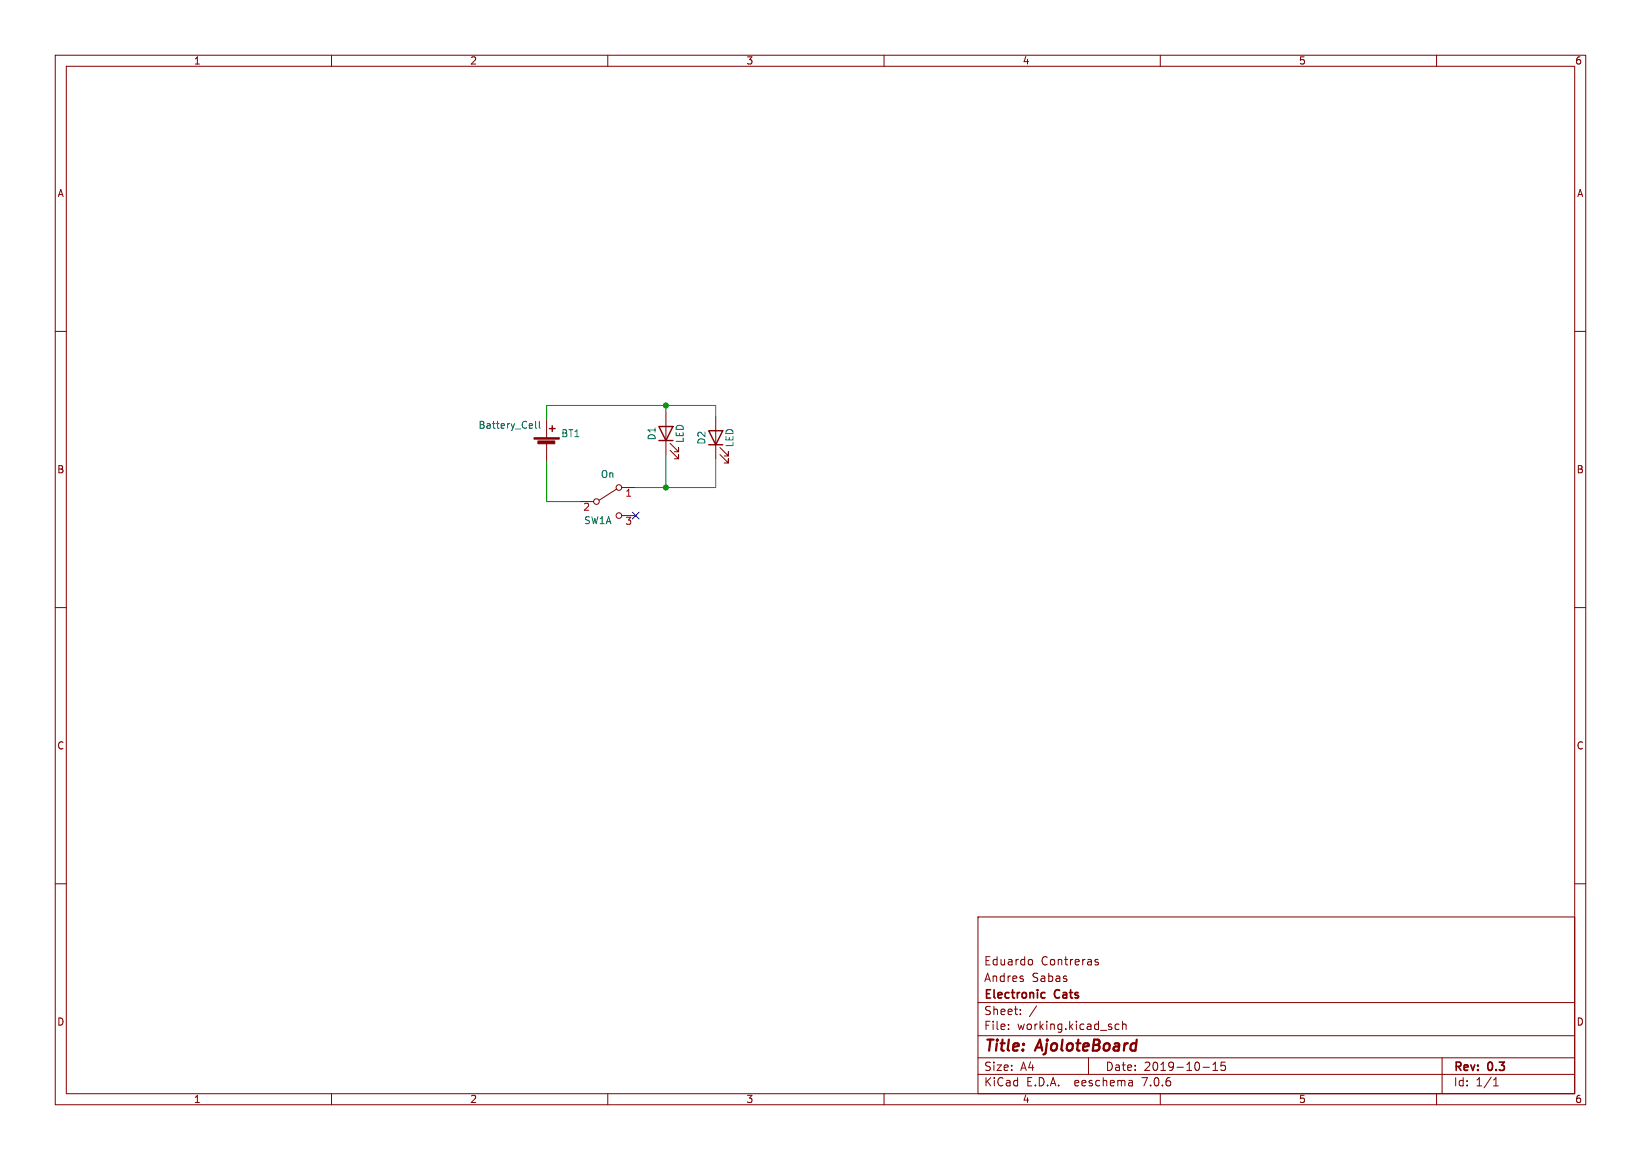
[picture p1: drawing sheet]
<svg xmlns="http://www.w3.org/2000/svg" width="297mm" height="210mm" viewBox="0 0 297 210" stroke-linecap="round" stroke-linejoin="round" font-family="sans-serif">
<g fill="none" stroke="#840000" stroke-width=".18">
<path d="M10 10h277v190h-277zM12 12h273v186h-273zM60 10v2M110 10v2M160 10v2M210 10v2M260 10v2M10 60h2M285 60h2M98.9 75.9v3.3M120.5 74.7v7.6M129.5 75.4v7.7"/>
<path d="M98.9 80.3v3.3M104.9 90.8h2.5M111.6 88.5l-3.1 2.1M112.5 88.3h2.6M112.5 93.3h2.6M121.3 81.5l1.5 1.6v-.8v.8h-.8M121.3 80.3l1.5 1.5v-.8v.8h-.8M130.3 82.3l1.5 1.5v-.7v.7h-.7M130.3 81l1.5 1.6v-.8v.8h-.7M10 110h2M285 110h2M10 160h2"/>
<path d="M285 160h2M177 166h108v32h-108zM186.4 173.7l.3 .1 .2 .2-.1 .6-.4 .1M198.2 174l.6 .4-.2 .3-.4-.1M198.7 173.8l-.3-.1-.2 .2M60 198v2M110 198v2M160 198v2M177 194.5h108M177 191.5h108M177 187.5h108M177 181.5h108"/>
<path d="M182.5 186.3v.1M182.5 185.5v.1M184.7 183.6v.1M184.7 182.8v.1M187.6 182.1l-1.3 2M197 191.5v3M202.5 185.5l-.4-.1-.3 .3v.4l.2 .2h.5M203.2 185.5l.2-.1 .3 .1 .1 .9M203.2 184.9v1.5M204.9 195.7l.1 .9M205 196.5l-.2 .1M205 196h-.2"/>
<path d="M210 198v2M217.7 193.2h1.2M219.5 193.8h.9M219.5 192.7l.5-.4v1.5M221.7 192.3h-.7v.7l.2-.1h.5l.1 .3-.1 .5-.2 .1-.5-.1M260 198v2M261 191.5v6.5M270.3 196.6h.9M270.3 195.5l.4-.4v1.5"/>
<circle cx="108" cy="90.8" r=".51"/>
<circle cx="112" cy="88.3" r=".51"/>
<circle cx="112" cy="93.3" r=".51"/>
</g>
<path d="M188.7 179.7l.4 .1M189.1 180.6l-.4 .1" fill="none" stroke="#840000" stroke-width=".3"/>
<path d="M99.4 77.6h1.1M99.9 77.1v1M119.3 77.2h2.5l-1.3 2.6zM119.3 79.8h2.5M128.3 78h2.5l-1.3 2.5zM128.3 80.5h2.5" fill="none" stroke="#840000" stroke-width=".25"/>
<g fill="#840000" stroke="#840000" stroke-width=".18">
<path d="M96.6 79.2h4.6v.3h-4.6z"/>
<path d="M97.4 79.8h3v.5h-3z"/>
</g>
<path d="M96.9 76.3v1.1l.2 .1M97.6 76.3v1.1l.2 .1" fill="none" stroke="#006464" stroke-width=".18"/>
<path d="M120.5 73.4v1.3M129.5 75.4v-2h-30.6v2.5M98.9 83.6v7.2h6M120.5 82.3v6M129.5 83.1v5.2h-14.4" fill="none" stroke="#009600" stroke-width=".18"/>
<path d="M114.5 92.7l1.2 1.3M115.7 92.7l-1.2 1.3" fill="none" stroke="#000084" stroke-width=".18"/>
<g fill="#009600" stroke="#009600" stroke-width=".18">
<circle cx="120.5" cy="88.3" r=".46"/>
<circle cx="120.5" cy="73.4" r=".46"/>
</g>
<g font-size="2.8" fill="#840000">
<text x="178" y="190.9">Title:</text>
<text x="187.7" y="190.9">AjoloteBoard</text>
</g>
<g font-size="2.1" fill="#840000">
<text x="178" y="178">Andres</text>
<text x="178" y="175">Eduardo</text>
<text x="186.7" y="178">Sabas</text>
<text x="188.4" y="175">Contreras</text>
<text x="178" y="184">Sheet:</text>
<text x="178" y="181.2">Electronic</text>
<text x="191" y="181.2">Cats</text>
<text x="178" y="186.7">File:</text>
<text x="184.1" y="186.7">working.kicad_sch</text>
<text x="178" y="196.9">KiCad</text>
<text x="178" y="194.1">Size:</text>
<text x="184.7" y="194.1">A4</text>
<text x="185.7" y="196.9">E.D.A.</text>
<text x="194.6" y="196.9">eeschema</text>
<text x="200" y="194.1">Date:</text>
<text x="207" y="196.9">7.0.6</text>
<text x="207" y="194.1">2019-10-15</text>
<text x="263" y="194.3">Rev:</text>
<text x="263" y="196.9">Id:</text>
<text x="267.1" y="196.9">1/1</text>
<text x="269.4" y="194.3">0.3</text>
</g>
<g font-size="1.8" fill="#840000">
<text x="35" y="11.9">1</text>
<text x="85" y="11.9">2</text>
<text x="135" y="11.9">3</text>
<text x="185" y="11.9">4</text>
<text x="235" y="11.9">5</text>
<text x="285" y="11.9">6</text>
<text x="10.3" y="35.9">A</text>
<text x="285.3" y="35.9">A</text>
<text x="10.3" y="85.9">B</text>
<text x="285.3" y="85.9">B</text>
<text x="10.3" y="135.9">C</text>
<text x="285.3" y="135.9">C</text>
<text x="10.3" y="185.9">D</text>
<text x="285.3" y="185.9">D</text>
<text x="35" y="199.9">1</text>
<text x="85" y="199.9">2</text>
<text x="135" y="199.9">3</text>
<text x="185" y="199.9">4</text>
<text x="235" y="199.9">5</text>
<text x="285" y="199.9">6</text>
</g>
<g font-size="1.8" fill="#006464">
<text x="86.5" y="77.8">Battery_Cell</text>
<text x="101.5" y="79.3">BT1</text>
<text x="118.8" y="79.8" transform="rotate(-90 118.8 79.8)">D1</text>
<text x="123.9" y="80.3" transform="rotate(-90 123.9 80.3)">LED</text>
<text x="127.9" y="80.6" transform="rotate(-90 127.9 80.6)">D2</text>
<text x="132.9" y="81.1" transform="rotate(-90 132.9 81.1)">LED</text>
<text x="108.6" y="86.7">On</text>
<text x="105.6" y="95.1">SW1A</text>
</g>
<g font-size="1.8" fill="#a90000">
<text x="105.5" y="92.8">2</text>
<text x="113.1" y="90.2">1</text>
<text x="113.1" y="95.3">3</text>
</g>
</svg>
